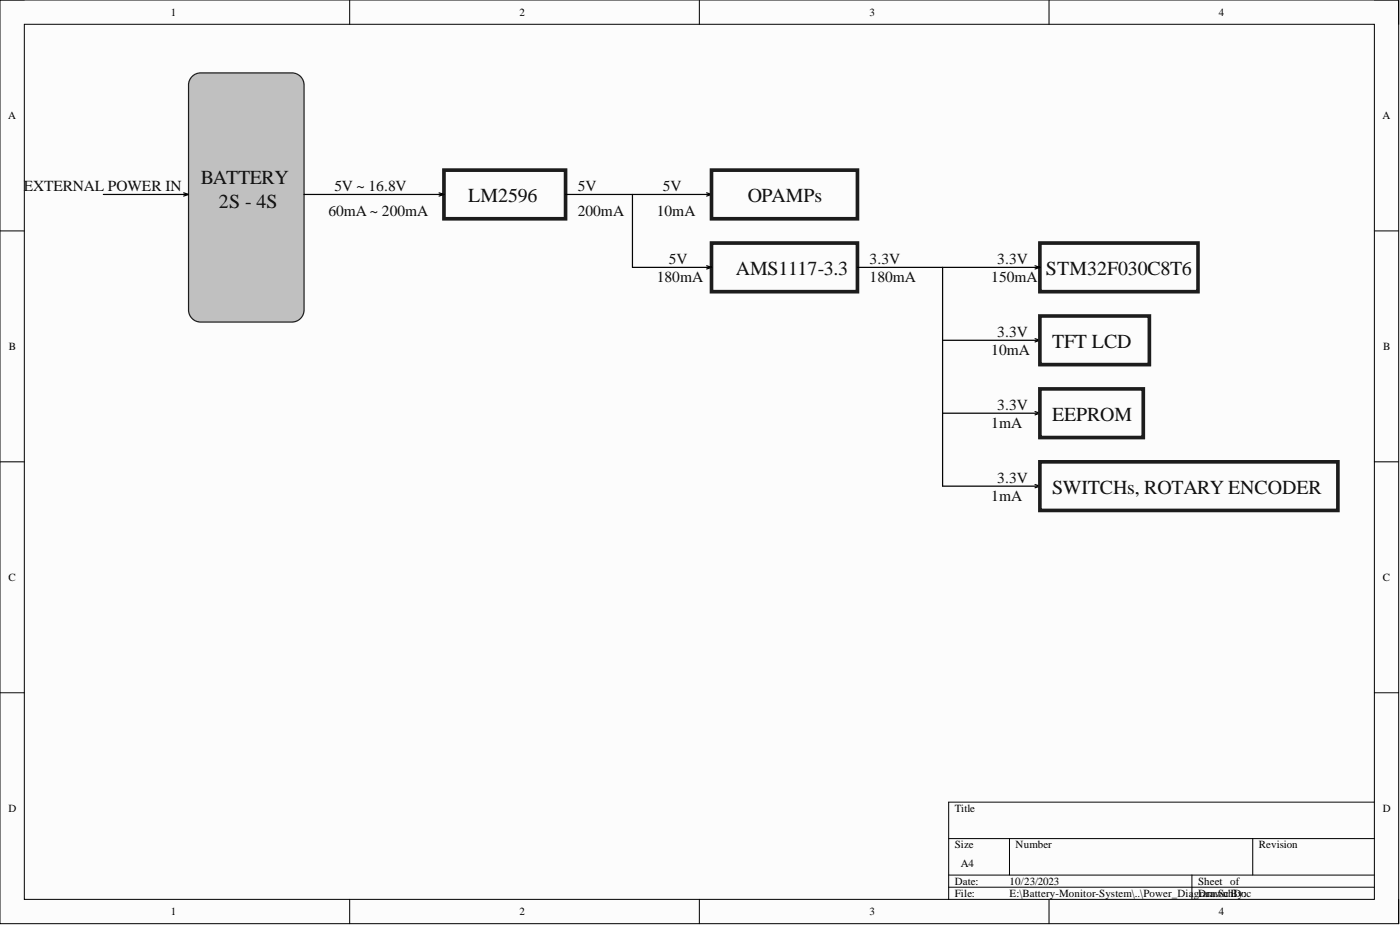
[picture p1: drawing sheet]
<svg xmlns="http://www.w3.org/2000/svg" width="292mm" height="193mm" viewBox="0 0 292 193" stroke-linecap="round" stroke-linejoin="round" font-family="sans-serif">
<path d="M0 0h291.8v192.7h-291.8z" fill-rule="evenodd" fill="#fcfcfc"/>
<path d="M0 0h291.8v192.7h-291.8z" fill="none" stroke="#000" stroke-width=".21"/>
<path d="M5.1 5.1h281.7v182.5h-281.7z" fill-rule="evenodd" fill="#fcfcfc"/>
<g fill="none" stroke="#000" stroke-width=".21">
<path d="M0 0h5.1M73 0v5.1M145.9 0v5.1M218.9 0v5.1M286.8 0h5v5.1M5.1 5.1h281.7v182.5h-281.7zM0 48.2h5.1M286.8 48.2h5M0 96.3h5.1M286.8 96.3h5M0 144.5h5.1M286.8 144.5h5"/>
<path d="M197.9 174.9h88.9M210.6 174.9v7.7M261.4 174.9v7.7M286.8 167.3h-88.9v20.3M73 187.6v5.1M145.9 187.6v5.1M197.9 182.6h88.9M197.9 185.1h88.9M218.9 187.6v5.1M248.7 182.6v5M291.8 187.6v5.1"/>
</g>
<path d="M92.6 35.5h25.4v10.1h-25.4z" fill="none" stroke="#1c1c1c" stroke-width=".76"/>
<path d="M39.9 16.2a2.53 2.53 0 0 1 2-1h19a2.53 2.53 0 0 1 2.5 2.5v47a2.53 2.53 0 0 1-2.5 2.5h-19a2.53 2.53 0 0 1-2.6-2.5v-47l.1-.5z" fill="#c0c0c0"/>
<path d="M39.9 16.2a2.53 2.53 0 0 1 2-1h19a2.53 2.53 0 0 1 2.5 2.5v47a2.53 2.53 0 0 1-2.5 2.5h-19a2.53 2.53 0 0 1-2.6-2.5v-47l.1-.5z" fill="none" stroke="#1c1c1c" stroke-width=".25"/>
<g fill="none" stroke="#000" stroke-width=".25">
<path d="M21.6 40.6h17.7M38.3 40.2l1 .4M39.3 40.6l-1 .3M63.4 40.6h29.2M91.6 40.2l1 .4M92.6 40.6l-1 .3M118 40.6h30.5M132 40.6v15.2h16.5M147.4 40.2l1.1 .4M147.4 55.4l1.1 .4M148.5 40.6l-1.1 .3M148.5 55.8l-1.1 .3"/>
<path d="M178.9 55.8h38.1M196.7 55.8v45.6h20.3M216 55.4l1 .4M217 55.8l-1 .3M196.7 71h20.3M216 70.7l1 .3M217 71l-1 .3M196.7 86.2h20.3M216 85.9l1 .3M217 86.2l-1 .3M216 101.1l1 .3M217 101.4l-1 .4"/>
</g>
<path d="M148.5 35.5h30.4v10.1h-30.4zM148.5 50.7h30.4v10.1h-30.4zM217 50.7h33v10.1h-33zM217 65.9h22.8v10.2h-22.8zM217 81.1h21.5v10.2h-21.5zM217 96.3h62.1v10.2h-62.1z" fill="none" stroke="#1c1c1c" stroke-width=".76"/>
<g font-size="4.1" fill="#0e0e0e">
<text x="41.9" y="38.4">BATTERY</text>
<text x="45.7" y="43.4">2S - 4S</text>
<text x="97.7" y="42.2">LM2596</text>
<text x="156.1" y="42.2">OPAMPs</text>
<text x="153.5" y="57.4">AMS1117-3.3</text>
<text x="218.2" y="57.4">STM32F030C8T6</text>
<text x="219.5" y="72.6">TFT LCD</text>
<text x="219.5" y="87.8">EEPROM</text>
<text x="219.5" y="103">SWITCHs, ROTARY ENCODER</text>
</g>
<g font-size="3.2" fill="#0e0e0e">
<text x="5" y="39.9">EXTERNAL POWER IN</text>
<text x="69.8" y="39.9">5V ~ 16.8V</text>
<text x="120.5" y="39.9">5V</text>
<text x="138.3" y="39.9">5V</text>
<text x="68.5" y="45">60mA ~ 200mA</text>
<text x="120.5" y="45">200mA</text>
<text x="137" y="45">10mA</text>
<text x="137" y="58.9">180mA</text>
<text x="139.6" y="55.1">5V</text>
<text x="181.4" y="55.1">3.3V</text>
<text x="181.4" y="58.9">180mA</text>
<text x="206.8" y="58.9">150mA</text>
<text x="208.1" y="55.1">3.3V</text>
<text x="208.1" y="70.3">3.3V</text>
<text x="206.8" y="74.1">10mA</text>
<text x="206.8" y="89.3">1mA</text>
<text x="208.1" y="85.5">3.3V</text>
<text x="208.1" y="100.7">3.3V</text>
<text x="206.8" y="104.5">1mA</text>
</g>
<g font-size="2.3">
<text x="35.6" y="3.3">1</text>
<text x="108.4" y="3.3">2</text>
<text x="181.4" y="3.3">3</text>
<text x="254.3" y="3.3">4</text>
<text x="1.7" y="24.8">A</text>
<text x="288.4" y="24.8">A</text>
<text x="1.9" y="73">B</text>
<text x="288.6" y="73">B</text>
<text x="1.8" y="121.2">C</text>
<text x="288.5" y="121.2">C</text>
<text x="1.8" y="169.4">D</text>
<text x="199.2" y="169.4">Title</text>
<text x="288.5" y="169.4">D</text>
<text x="199.2" y="177">Size</text>
<text x="211.9" y="177">Number</text>
<text x="262.6" y="177">Revision</text>
<text x="199.2" y="184.6">Date:</text>
<text x="200.5" y="180.8">A4</text>
<text x="210.6" y="184.6">10/23/2023</text>
<text x="250" y="184.6">Sheet of</text>
<text x="35.6" y="190.9">1</text>
<text x="108.4" y="190.9">2</text>
<text x="181.4" y="190.9">3</text>
<text x="199.2" y="187.1">File:</text>
<text x="210.6" y="187.1">E:\Battery-Monitor-System\..\Power_DiagDrawnhDo</text>
<text x="250.2" y="187.1">ram.Sc By:c</text>
<text x="254.3" y="190.9">4</text>
</g>
</svg>
